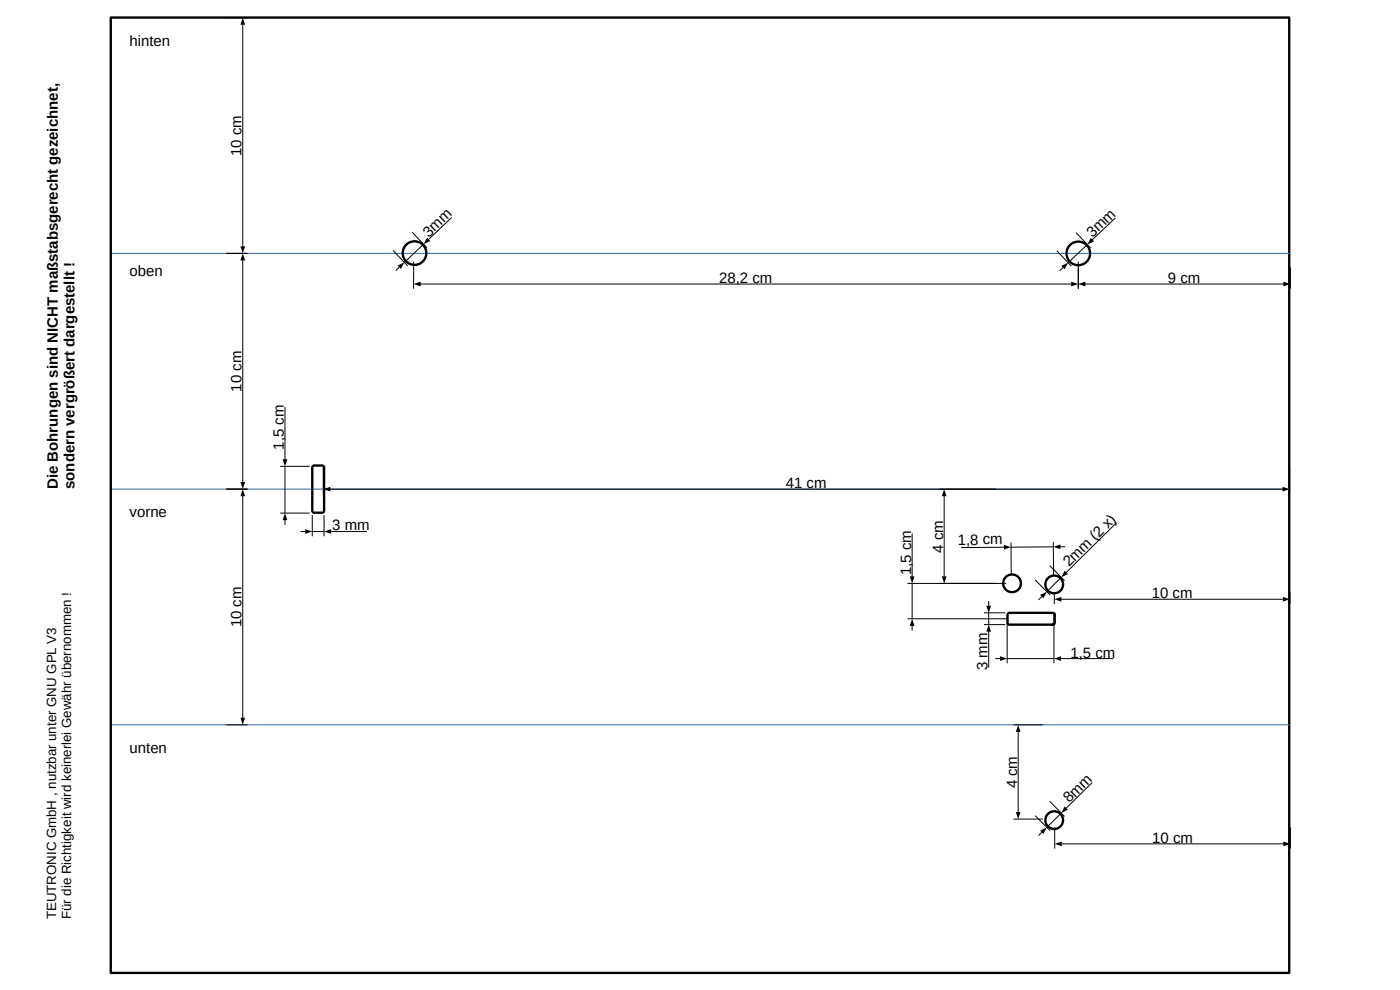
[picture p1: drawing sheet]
<svg xmlns="http://www.w3.org/2000/svg" width="594mm" height="420mm" viewBox="0 0 594 420" stroke-linecap="round" stroke-linejoin="round" font-family="sans-serif">
<g fill="none" stroke="#000" stroke-width="1" stroke-linecap="butt">
<path d="M47 7.5h500v405.3h-500zM132.7 197.8l.6-.3h3.4l.8 .6v18.6l-.6 .8h-3.6l-.8-.6zM427.7 260.3l.6-.3h18.6l.6 .8v3.6l-.8 .6h-18.6l-.6-.8z"/>
<circle cx="175.9" cy="107.4" r="5"/>
<circle cx="457.5" cy="107.5" r="5"/>
<circle cx="429.4" cy="247.5" r="3.8"/>
<circle cx="447.3" cy="247.9" r="3.8"/>
<circle cx="447.3" cy="347.9" r="3.8"/>
</g>
<path d="M47.5 107.5h500M47.5 207.5h500M47.5 307.5h500" fill="none" stroke="#3465a4" stroke-width=".42"/>
<g fill="none" stroke="#000" stroke-width=".42">
<path d="M96 7.5h9M103 10.4v94.2M174.9 98.5l6.2 6.6M191.6 92.3l-9.8 9.3M456.5 98.7l6.2 6.5M473.3 92.4l-9.9 9.3M96 107.5h9M103 110.4v94.2M166.8 106.3l6.1 6.5M169.5 113.3l-1.6 1.5M175.5 111v11.5M179.7 103.6l-8.1 7.7"/>
<path d="M448.4 106.4l6.2 6.5M451.1 113.4l-1.5 1.5M457.5 111v11.5M461.3 103.7l-8.1 7.7M547.5 113.5v9M178.4 120.5h276.2M460.4 120.5h84.2M120.9 172.6v22.4M118.9 197.8h12.5M120.9 197.8v19.9M137.2 198v11.5M547.2 198v11.5"/>
<path d="M96 207.5h9M103 210.4v94.2M118.9 217.7h12.5M132.5 218.5v9M137.5 218.5v9M140 207.5h404.3M398.6 207.5h24M400.6 210.4v34.2M120.9 220.6v2.1M127.5 225.5h2.1M132.5 225.5h5M140.4 225.5h15.3"/>
<path d="M387 226.4v18.2M426.1 232.2l-18.3 .1M428.9 230.1l.2 14M445.4 240l6.3 6.4M446.9 230l.1 14M446.9 232l-17.9 .1M451.9 232h-2.1M473.7 221.8l-21.4 21.1M385 247.5h41.9M387 247.5v15M417.5 260h9M419.5 255v2.1"/>
<path d="M419.5 260v5M439.2 246l6.3 6.4M442.1 253l-1.5 1.5M447.3 251.2v5M450.2 254.2h94.3M450.3 244.9l-6.1 6.1M547.3 251.2v5M385 262.5h41.9M387 265.4v2.1M417.5 265h9M419.5 267.9v15.3M422.3 279.4h2.1"/>
<path d="M427.3 279.4h19.9M427.3 260.9v20.5M447.2 260.9v20.5M450 279.4h22.4M96 307.5h9M430 307.5h12.5M432 310.4v34.2M445.4 340l6.3 6.4M463.4 332l-11.1 10.9M430 347.5h12.5M439.2 346l6.3 6.4M442.1 353l-1.5 1.5"/>
<path d="M447.5 351v9M450.3 344.9l-6.1 6.1M450.4 358h94.2M547.5 351v9"/>
</g>
<g fill="#000">
<path d="M103 7.5l1 3h-2zM102 104.5h2l-1 3zM103 107.5l1 3h-2zM168.7 112.7l2.9-1.4-1.5 2.8zM181.2 100.8l1.4 1.5-2.9 1.3zM450.3 112.8l2.9-1.4-1.5 2.8zM462.8 100.9l1.4 1.5-2.9 1.3zM175.5 120.5l3-1v2zM457.5 120.5l3-1v2zM454.5 119.5l3 1-3 1zM544.5 119.5l3 1-3 1zM119.9 194.8h2l-1 3z"/>
<path d="M102 204.5h2l-1 3zM103 207.5l1 3h-2zM120.9 217.7l1 3h-2zM137.2 207.5l3-1v2zM400.6 207.5l1 3h-2zM544.2 206.5l3 1-3 1zM129.5 224.5l3 1-3 1zM137.5 225.5l3-1v2zM425.9 231.2l3.1 .9-3 1.1zM446.9 232l3-1v2zM386 244.5h2l-1 3zM399.6 244.5h2l-1 3z"/>
<path d="M418.5 257h2l-1 3zM441.3 252.4l2.9-1.4-1.5 2.8zM447.3 254.2l3-1v2zM451.7 242.1l1.4 1.4-2.8 1.4zM544.3 253.2l3 1-3 1zM387 262.5l1 3h-2zM419.5 265l1 3h-2zM424.3 278.4l3 1-3 1zM447.2 279.4l3-1v2zM102 304.5h2l-1 3zM432 307.5l1 3h-2zM431 344.5h2l-1 3z"/>
<path d="M441.3 352.4l2.9-1.4-1.5 2.8zM447.5 358l3-1v2zM451.7 342.1l1.4 1.4-2.8 1.4zM544.5 357l3 1-3 1z"/>
</g>
<g font-size="6.3">
<text x="55" y="19.5">hinten</text>
<text x="102.5" y="66.1" transform="rotate(-90 102.5 66.1)">10 cm</text>
<text x="181.9" y="100.8" transform="rotate(-43 181.9 100.8)">3mm</text>
<text x="463.5" y="101" transform="rotate(-43 463.5 101)">3mm</text>
<text x="55" y="117">oben</text>
<text x="305.1" y="120">28,2 cm</text>
<text x="495.6" y="120">9 cm</text>
<text x="102.5" y="166.1" transform="rotate(-90 102.5 166.1)">10 cm</text>
<text x="120.5" y="190.8" transform="rotate(-90 120.5 190.8)">1,5 cm</text>
<text x="24.5" y="207.5" transform="rotate(-90 24.5 207.5)">Die Bohrungen sind NICHT maßstabsgerecht gezeichnet,</text>
<text x="31.6" y="207.5" transform="rotate(-90 31.6 207.5)">sondern vergrößert dargestellt !</text>
<text x="333.4" y="207.1">41 cm</text>
<text x="55" y="219.5">vorne</text>
<text x="141" y="225">3 mm</text>
<text x="406.4" y="231">1,8 cm</text>
<text x="400.2" y="234.5" transform="rotate(-90 400.2 234.5)">4 cm</text>
<text x="386.5" y="244" transform="rotate(-90 386.5 244)">1,5 cm</text>
<text x="453.6" y="240.7" transform="rotate(-45 453.6 240.7)">2mm (2 x)</text>
<text x="488.7" y="253.7">10 cm</text>
<text x="102.5" y="266.1" transform="rotate(-90 102.5 266.1)">10 cm</text>
<text x="454.2" y="279">1,5 cm</text>
<text x="418.9" y="284.3" transform="rotate(-90 418.9 284.3)">3 mm</text>
<text x="55" y="319.5">unten</text>
<text x="431.5" y="334.5" transform="rotate(-90 431.5 334.5)">4 cm</text>
<text x="453.7" y="340.9" transform="rotate(-45 453.7 340.9)">8mm</text>
<text x="488.9" y="357.5">10 cm</text>
</g>
<g font-size="5.6">
<text x="23.9" y="390" transform="rotate(-90 23.9 390)">TEUTRONIC GmbH , nutzbar unter GNU GPL V3</text>
<text x="30.2" y="390" transform="rotate(-90 30.2 390)">Für die Richtigkeit wird keinerlei Gewähr übernommen !</text>
</g>
</svg>
